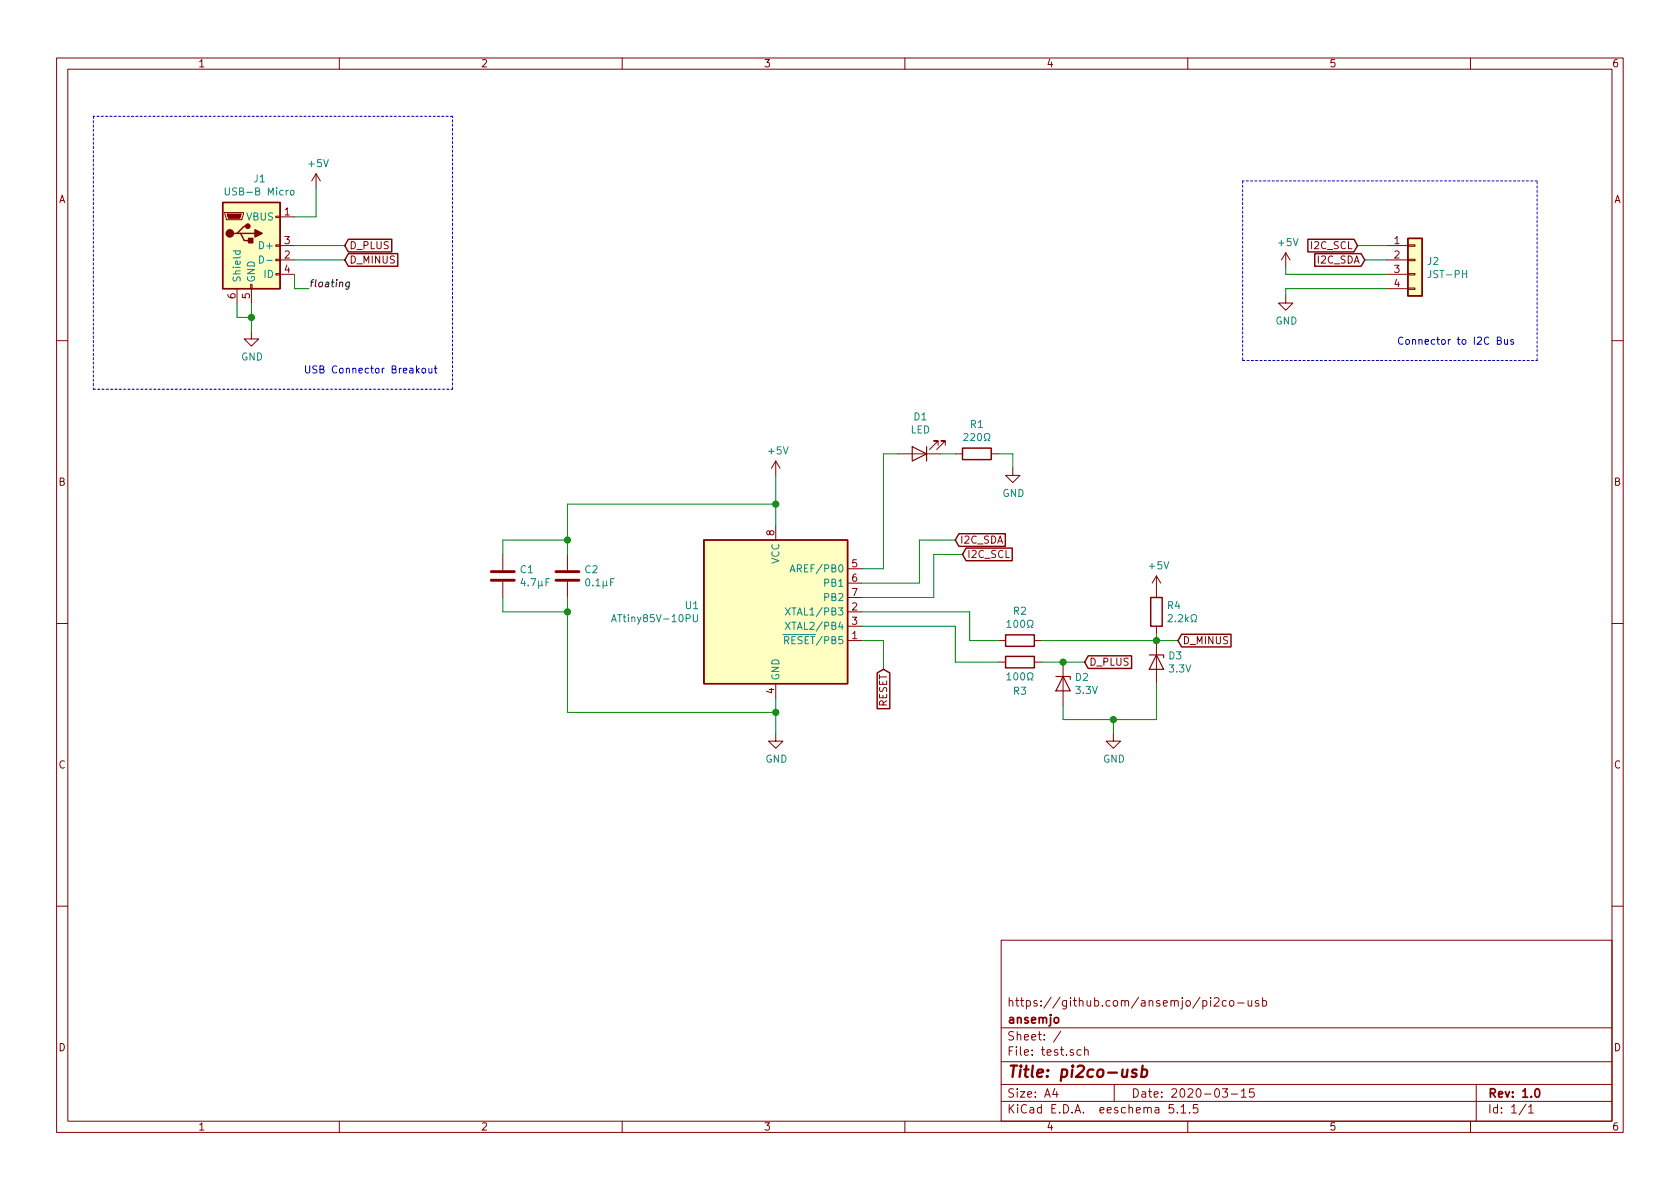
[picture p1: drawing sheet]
EESchema Schematic File Version 4
EELAYER 30 0
EELAYER END
$Descr A4 11693 8268
encoding utf-8
Sheet 1 1
Title "pi2co-usb"
Date "2020-03-15"
Rev "1.0"
Comp "ansemjo"
Comment1 "https://github.com/ansemjo/pi2co-usb"
Comment2 ""
Comment3 ""
Comment4 ""
$EndDescr
$Comp
L MCU_Microchip_ATtiny:ATtiny85V-10PU U1
U 1 1
P 5400 4250
F 0 "U1" H 4870 4296 50  0000 R CNN
F 1 "ATtiny85V-10PU" H 4870 4205 50  0000 R CNN
F 2 "Package_DIP:DIP-8_W7.62mm" H 5400 4250 50  0001 C CIN
F 3 "http://ww1.microchip.com/downloads/en/DeviceDoc/atmel-2586-avr-8-bit-microcontroller-attiny25-attiny45-attiny85_datasheet.pdf" H 5400 4250 50  0001 C CNN
	1    5400 4250
	1    0    0    -1  
$EndComp
$Comp
L power:+5V #PWR03
U 1 1
P 5400 3300
F 0 "#PWR03" H 5400 3150 50  0001 C CNN
F 1 "+5V" H 5415 3473 50  0000 C CNN
F 2 "" H 5400 3300 50  0001 C CNN
F 3 "" H 5400 3300 50  0001 C CNN
	1    5400 3300
	1    0    0    -1  
$EndComp
$Comp
L power:GND #PWR04
U 1 1
P 5400 5100
F 0 "#PWR04" H 5400 4850 50  0001 C CNN
F 1 "GND" H 5405 4927 50  0000 C CNN
F 2 "" H 5400 5100 50  0001 C CNN
F 3 "" H 5400 5100 50  0001 C CNN
	1    5400 5100
	1    0    0    -1  
$EndComp
Wire Wire Line
	5400 3650 5400 3500
$Comp
L Device:C C2
U 1 1
P 3950 4000
F 0 "C2" H 4065 4046 50  0000 L CNN
F 1 "0.1µF" H 4065 3955 50  0000 L CNN
F 2 "" H 3988 3850 50  0001 C CNN
F 3 "~" H 3950 4000 50  0001 C CNN
	1    3950 4000
	1    0    0    -1  
$EndComp
$Comp
L Device:C C1
U 1 1
P 3500 4000
F 0 "C1" H 3615 4046 50  0000 L CNN
F 1 "4.7µF" H 3615 3955 50  0000 L CNN
F 2 "" H 3538 3850 50  0001 C CNN
F 3 "~" H 3500 4000 50  0001 C CNN
	1    3500 4000
	1    0    0    -1  
$EndComp
Connection ~ 5400 3500
Wire Wire Line
	5400 3500 5400 3300
Wire Wire Line
	3950 3850 3950 3750
Wire Wire Line
	3950 3500 5400 3500
Wire Wire Line
	5400 4850 5400 4950
Connection ~ 5400 4950
Wire Wire Line
	5400 4950 5400 5100
Wire Wire Line
	3950 4150 3950 4250
Wire Wire Line
	3950 4950 5400 4950
$Comp
L Connector:USB_B_Micro J1
U 1 1
P 1750 1700
F 0 "J1" H 1807 2167 50  0000 C CNN
F 1 "USB-B Micro" H 1807 2076 50  0000 C CNN
F 2 "" H 1900 1650 50  0001 C CNN
F 3 "~" H 1900 1650 50  0001 C CNN
	1    1750 1700
	1    0    0    -1  
$EndComp
$Comp
L power:GND #PWR01
U 1 1
P 1750 2300
F 0 "#PWR01" H 1750 2050 50  0001 C CNN
F 1 "GND" H 1755 2127 50  0000 C CNN
F 2 "" H 1750 2300 50  0001 C CNN
F 3 "" H 1750 2300 50  0001 C CNN
	1    1750 2300
	1    0    0    -1  
$EndComp
Wire Wire Line
	1650 2100 1650 2200
Wire Wire Line
	1650 2200 1750 2200
Wire Wire Line
	1750 2200 1750 2300
Wire Wire Line
	1750 2100 1750 2200
Connection ~ 1750 2200
$Comp
L power:+5V #PWR02
U 1 1
P 2200 1300
F 0 "#PWR02" H 2200 1150 50  0001 C CNN
F 1 "+5V" H 2215 1473 50  0000 C CNN
F 2 "" H 2200 1300 50  0001 C CNN
F 3 "" H 2200 1300 50  0001 C CNN
	1    2200 1300
	1    0    0    -1  
$EndComp
Wire Wire Line
	2200 1300 2200 1500
Wire Wire Line
	2200 1500 2050 1500
Text GLabel 2400 1700 2    50   Input ~ 0
D_PLUS
Text GLabel 2400 1800 2    50   Input ~ 0
D_MINUS
Text GLabel 6150 4650 3    50   Input ~ 0
RESET
Wire Wire Line
	6000 4450 6150 4450
Wire Wire Line
	6150 4450 6150 4650
Wire Wire Line
	2050 1700 2400 1700
Wire Wire Line
	2050 1800 2400 1800
$Comp
L Device:R R2
U 1 1
P 7100 4450
F 0 "R2" V 6893 4450 50  0000 C CNN
F 1 "100Ω" V 6984 4450 50  0000 C CNN
F 2 "" V 7030 4450 50  0001 C CNN
F 3 "~" H 7100 4450 50  0001 C CNN
	1    7100 4450
	0    1    1    0   
$EndComp
$Comp
L Device:R R3
U 1 1
P 7100 4600
F 0 "R3" V 7300 4600 50  0000 C CNN
F 1 "100Ω" V 7200 4600 50  0000 C CNN
F 2 "" V 7030 4600 50  0001 C CNN
F 3 "~" H 7100 4600 50  0001 C CNN
	1    7100 4600
	0    1    1    0   
$EndComp
Wire Wire Line
	6000 4250 6750 4250
Wire Wire Line
	6750 4250 6750 4450
Wire Wire Line
	6750 4450 6950 4450
Wire Wire Line
	6000 4350 6650 4350
Wire Wire Line
	6650 4350 6650 4600
Wire Wire Line
	6650 4600 6950 4600
$Comp
L Device:D_Zener D2
U 1 1
P 7400 4750
F 0 "D2" V 7354 4829 50  0000 L CNN
F 1 "3.3V" V 7445 4829 50  0000 L CNN
F 2 "" H 7400 4750 50  0001 C CNN
F 3 "~" H 7400 4750 50  0001 C CNN
	1    7400 4750
	0    1    1    0   
$EndComp
$Comp
L Device:D_Zener D3
U 1 1
P 8050 4600
F 0 "D3" V 8004 4679 50  0000 L CNN
F 1 "3.3V" V 8095 4679 50  0000 L CNN
F 2 "" H 8050 4600 50  0001 C CNN
F 3 "~" H 8050 4600 50  0001 C CNN
	1    8050 4600
	0    1    1    0   
$EndComp
Wire Wire Line
	7250 4600 7400 4600
Text GLabel 7550 4600 2    50   Input ~ 0
D_PLUS
Wire Wire Line
	7400 4600 7550 4600
Connection ~ 7400 4600
Wire Wire Line
	7250 4450 8050 4450
Text GLabel 8200 4450 2    50   Input ~ 0
D_MINUS
Wire Wire Line
	8200 4450 8050 4450
Connection ~ 8050 4450
$Comp
L Device:R R4
U 1 1
P 8050 4250
F 0 "R4" H 8120 4296 50  0000 L CNN
F 1 "2.2kΩ" H 8120 4205 50  0000 L CNN
F 2 "" V 7980 4250 50  0001 C CNN
F 3 "~" H 8050 4250 50  0001 C CNN
	1    8050 4250
	1    0    0    -1  
$EndComp
Wire Wire Line
	8050 4400 8050 4450
$Comp
L power:+5V #PWR07
U 1 1
P 8050 4100
F 0 "#PWR07" H 8050 3950 50  0001 C CNN
F 1 "+5V" H 8065 4273 50  0000 C CNN
F 2 "" H 8050 4100 50  0001 C CNN
F 3 "" H 8050 4100 50  0001 C CNN
	1    8050 4100
	1    0    0    -1  
$EndComp
Text Label 2150 2000 0    50   Italic 0
floating
Wire Wire Line
	2050 1900 2050 2000
Wire Wire Line
	2050 2000 2150 2000
Wire Wire Line
	7400 4900 7400 5000
Wire Wire Line
	7400 5000 7750 5000
Wire Wire Line
	8050 5000 8050 4750
$Comp
L power:GND #PWR06
U 1 1
P 7750 5100
F 0 "#PWR06" H 7750 4850 50  0001 C CNN
F 1 "GND" H 7755 4927 50  0000 C CNN
F 2 "" H 7750 5100 50  0001 C CNN
F 3 "" H 7750 5100 50  0001 C CNN
	1    7750 5100
	1    0    0    -1  
$EndComp
Wire Wire Line
	7750 5100 7750 5000
Connection ~ 7750 5000
Wire Wire Line
	7750 5000 8050 5000
Wire Wire Line
	3500 4150 3500 4250
Wire Wire Line
	3500 4250 3950 4250
Connection ~ 3950 4250
Wire Wire Line
	3950 4250 3950 4950
Wire Wire Line
	3500 3850 3500 3750
Wire Wire Line
	3500 3750 3950 3750
Connection ~ 3950 3750
Wire Wire Line
	3950 3750 3950 3500
$Comp
L Device:LED D1
U 1 1
P 6400 3150
F 0 "D1" H 6393 2895 50  0000 C CNN
F 1 "LED" H 6393 2986 50  0000 C CNN
F 2 "" H 6400 3150 50  0001 C CNN
F 3 "~" H 6400 3150 50  0001 C CNN
	1    6400 3150
	-1   0    0    1   
$EndComp
$Comp
L Device:R R1
U 1 1
P 6800 3150
F 0 "R1" V 6593 3150 50  0000 C CNN
F 1 "220Ω" V 6684 3150 50  0000 C CNN
F 2 "" V 6730 3150 50  0001 C CNN
F 3 "~" H 6800 3150 50  0001 C CNN
	1    6800 3150
	0    1    1    0   
$EndComp
$Comp
L power:GND #PWR05
U 1 1
P 7050 3250
F 0 "#PWR05" H 7050 3000 50  0001 C CNN
F 1 "GND" H 7055 3077 50  0000 C CNN
F 2 "" H 7050 3250 50  0001 C CNN
F 3 "" H 7050 3250 50  0001 C CNN
	1    7050 3250
	1    0    0    -1  
$EndComp
Wire Wire Line
	6950 3150 7050 3150
Wire Wire Line
	7050 3150 7050 3250
Wire Wire Line
	6650 3150 6550 3150
Wire Wire Line
	6250 3150 6150 3150
Wire Wire Line
	6150 3950 6000 3950
Wire Wire Line
	6150 3150 6150 3950
Text GLabel 6650 3750 2    50   Input ~ 0
I2C_SDA
Text GLabel 6700 3850 2    50   Input ~ 0
I2C_SCL
Wire Wire Line
	6000 4050 6400 4050
Wire Wire Line
	6400 4050 6400 3750
Wire Wire Line
	6400 3750 6650 3750
Wire Wire Line
	6000 4150 6500 4150
Wire Wire Line
	6500 4150 6500 3850
$Comp
L Connector_Generic:Conn_01x04 J2
U 1 1
P 9850 1800
F 0 "J2" H 9930 1792 50  0000 L CNN
F 1 "JST-PH" H 9930 1701 50  0000 L CNN
F 2 "" H 9850 1800 50  0001 C CNN
F 3 "~" H 9850 1800 50  0001 C CNN
	1    9850 1800
	1    0    0    -1  
$EndComp
$Comp
L power:GND #PWR09
U 1 1
P 8950 2050
F 0 "#PWR09" H 8950 1800 50  0001 C CNN
F 1 "GND" H 8955 1877 50  0000 C CNN
F 2 "" H 8950 2050 50  0001 C CNN
F 3 "" H 8950 2050 50  0001 C CNN
	1    8950 2050
	1    0    0    -1  
$EndComp
$Comp
L power:+5V #PWR08
U 1 1
P 8950 1850
F 0 "#PWR08" H 8950 1700 50  0001 C CNN
F 1 "+5V" H 8965 2023 50  0000 C CNN
F 2 "" H 8950 1850 50  0001 C CNN
F 3 "" H 8950 1850 50  0001 C CNN
	1    8950 1850
	1    0    0    -1  
$EndComp
Wire Wire Line
	8950 2050 8950 2000
Wire Wire Line
	8950 2000 9650 2000
Wire Wire Line
	9650 1900 8950 1900
Wire Wire Line
	8950 1900 8950 1850
Text GLabel 9500 1800 0    50   Input ~ 0
I2C_SDA
Text GLabel 9450 1700 0    50   Input ~ 0
I2C_SCL
Wire Wire Line
	6500 3850 6700 3850
Wire Wire Line
	9450 1700 9650 1700
Wire Wire Line
	9500 1800 9650 1800
Wire Notes Line
	8650 1250 8650 2500
Wire Notes Line
	8650 2500 10700 2500
Wire Notes Line
	10700 2500 10700 1250
Wire Notes Line
	10700 1250 8650 1250
Wire Notes Line
	650  800  650  2700
Wire Notes Line
	650  2700 3150 2700
Wire Notes Line
	3150 2700 3150 800 
Wire Notes Line
	3150 800  650  800 
Text Notes 10550 2400 2    50   ~ 0
Connector to I2C Bus
Text Notes 3050 2600 2    50   ~ 0
USB Connector Breakout
$EndSCHEMATC
